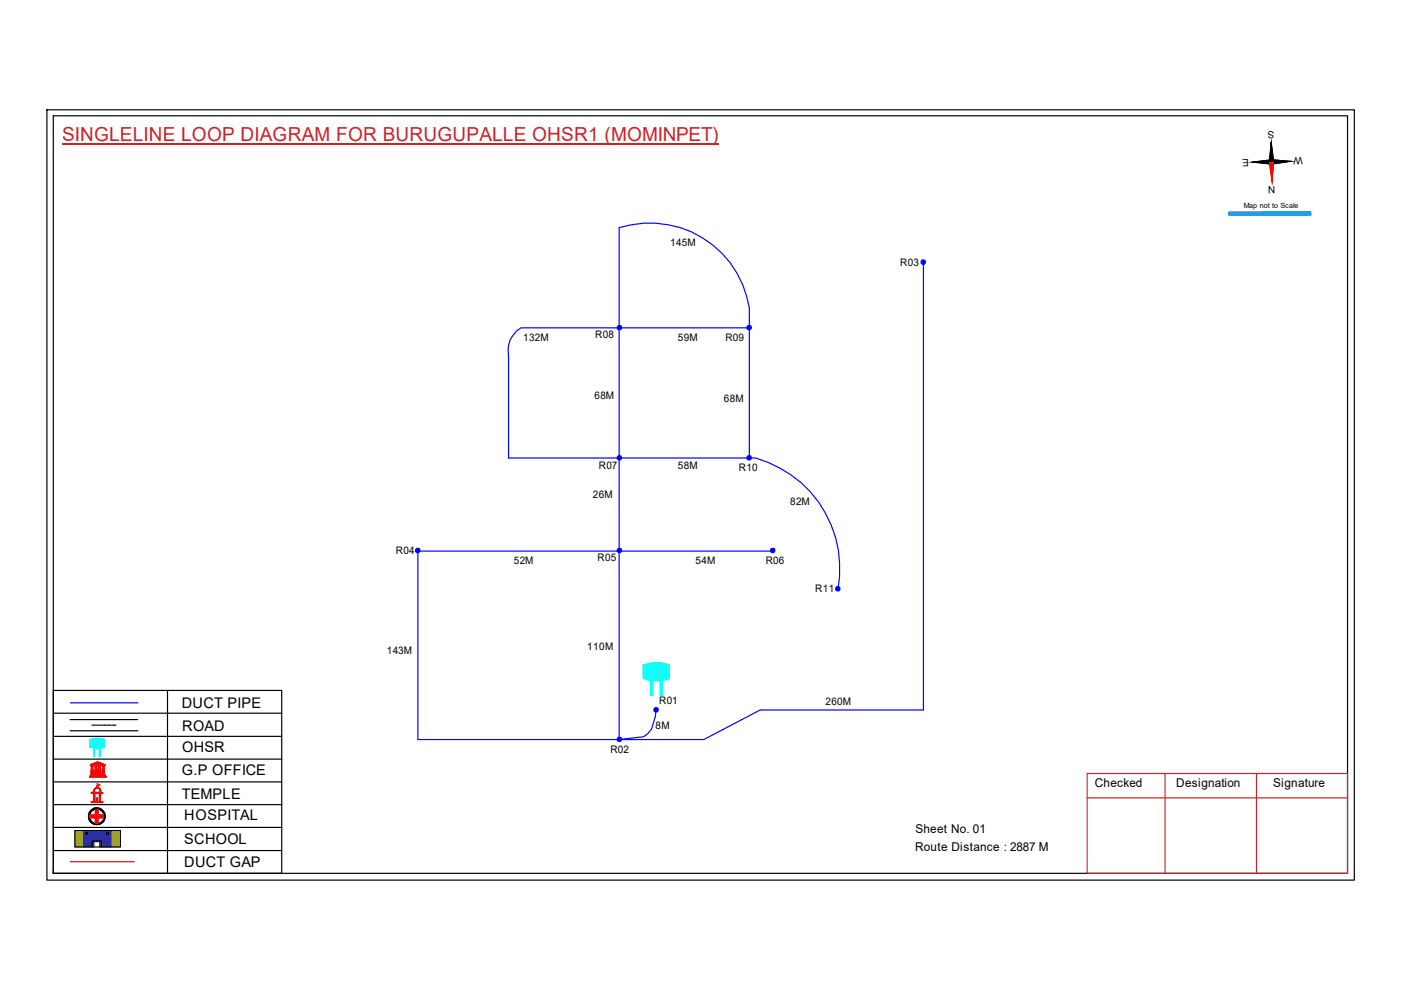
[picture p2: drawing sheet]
<svg xmlns="http://www.w3.org/2000/svg" width="297mm" height="210mm" viewBox="0 0 297 210" stroke-linecap="round" stroke-linejoin="round" font-family="sans-serif">
<path d="M11.3 151.2h48.4M11.3 156.1h48.4M14.9 152.6h14.3M14.9 154.9h14.3M35.5 146.4v38.8M11.3 175.4h48.4M11.3 161h48.4M11.3 165.8h48.4M11.3 170.6h48.4M11.3 180.3h48.4" fill="none" stroke="#000" stroke-width=".25"/>
<path d="M21 158.6h.3v1.8h-.3z" fill-rule="evenodd" fill="#0ffffc"/>
<path d="M21 158.6h.3v1.8h-.3z" fill="none" stroke="#0ffffc" stroke-width=".21"/>
<path d="M19.9 158.6h.2v1.8h-.2z" fill-rule="evenodd" fill="#0ffffc"/>
<path d="M19 156.9l1.6-.4 1.5 .3v1.6l-1.5 .3-1.6-.4zM19.9 158.6h.2v1.8h-.2z" fill="none" stroke="#0ffffc" stroke-width=".21"/>
<path d="M19 156.8a4 4 0 0 1 3.1 0v1.7a5.6 5.6 0 0 1-3 0z" fill-rule="evenodd" fill="#0ffffc"/>
<path d="M19 156.8a4 4 0 0 1 3.1 0v1.7a5.6 5.6 0 0 1-3 0z" fill="none" stroke="#0ffffc" stroke-width=".21"/>
<path d="M19 164.6h3.5v.2h-3.5zM19.2 164.3h3.1v.2h-3.1zM19.2 162.1l1.5-.6 1.6 .7zM19.3 162.4l.6-.1-.2 .1 .1 1.7h-.5l.1-1.7zM19.3 164.2h2.8v.1h-2.8zM19.5 162.1l1.2-.5 1.3 .5zM20.1 162.3h.5v1.8h-.5zM20.7 161.7l.2 .1-.2 .3zM20.9 162.3h.5v1.8h-.5zM21.6 162.3l.6 .1h-.1v1.7h-.4l.1-1.7z" fill="none" stroke="#f00" stroke-width=".21"/>
<path d="M21.6 162.3h.5v1.8h-.5z" fill-rule="evenodd" fill="#f00"/>
<path d="M21.6 162.3h.5v1.8h-.5z" fill="none" stroke="#f00" stroke-width=".21"/>
<path d="M20.9 162.3h.5v1.8h-.5z" fill-rule="evenodd" fill="#f00"/>
<path d="M20.9 162.3h.5v1.8h-.5z" fill="none" stroke="#f00" stroke-width=".21"/>
<path d="M20.1 162.3h.5v1.8h-.5z" fill-rule="evenodd" fill="#f00"/>
<path d="M20.1 162.3h.5v1.8h-.5z" fill="none" stroke="#f00" stroke-width=".21"/>
<path d="M19.3 162.3h.5v1.8h-.5z" fill-rule="evenodd" fill="#f00"/>
<path d="M19.3 162.3h.5v1.8h-.5z" fill="none" stroke="#f00" stroke-width=".21"/>
<path d="M20.6 161.7h.4v.4h-.4z" fill-rule="evenodd" fill="#f00"/>
<path d="M19 164.6h3.6v.2h-3.6zM19 164.7h3.6M19.2 164.3h3.1v.2h-3.1zM19.2 164.4h3.1M19.3 164.2h2.8v.1h-2.8zM19.3 164.3h2.8M20.6 161.7h.4v.4h-.4z" fill="none" stroke="#f00" stroke-width=".21"/>
<path d="M19.2 162.1l1-.4a.94 .94 0 0 1 1.1 0l1 .4v.2h-3.1zM19.9 162.1h.7l-.1-.3zM21 161.8l-.1 .3h.7z" fill-rule="evenodd" fill="#f00"/>
<path d="M19.2 162.1l1-.4a.94 .94 0 0 1 1.1 0l1 .4v.2h-3.1zM19.9 162.1l.6-.3 .1 .3zM20.1 168.1h1l-.1 1.9-.9-.1zM20.1 167.2a.73 .73 0 0 1 .9-.2 .73 .73 0 0 1 .4 .9v.2h.4v.1h-.5v1.7l.5 .1v.2l-2.5-.1v-.2h.6v-1.8h-.5v-.1h.5v-.4zM20.1 167.3a.55 .55 0 0 1 1 0l.2 .8-1.4-.1zM20.5 169.2l.1 .6zM20.6 166.5l.1 .5zM21 161.8l.6 .3h-.7z" fill="none" stroke="#f00" stroke-width=".21"/>
<path d="M20.6 166.2l.6 .3-.5 .3z" fill="none" stroke="#e66000" stroke-width=".21"/>
<path d="M20 167.2a.8 .8 0 0 1 1.4 .3v.5l.4 .1v.1l-.5 .1v1.5l.1 .2h.4v.2h-2.5v-.3l.6-.1v-1.6h-.6v-.2h.5zM20.1 167.4l-.2 .6h1.3l-.1-.6-.2-.3h-.5zM20.1 168.3v1.6h.9v-1.7zM20.4 169.2h.3l-.1 .7h-.2z" fill-rule="evenodd" fill="#f00"/>
<path d="M20 167.2a.8 .8 0 0 1 1.4 .3v.5l.4 .1v.1l-.5 .1v1.5l.1 .2h.4v.2h-2.5v-.3l.6-.1v-1.6h-.6v-.2h.5zM20.1 167.4l.3-.3h.5l.2 .3 .1 .6h-1.3zM20.1 168.3l.9-.1v1.7h-.9zM20.4 169.2h.3l-.1 .7h-.2z" fill="none" stroke="#f00" stroke-width=".21"/>
<path d="M20.6 166.5v.5z" fill="#f00"/>
<path d="M20.6 166.5v.5z" fill="none" stroke="#f00" stroke-width=".21"/>
<path d="M20.6 166.5v.5z" fill="#f00"/>
<path d="M20.6 166.5v.5z" fill="none" stroke="#f00" stroke-width=".21"/>
<path d="M20.6 166.5v.5z" fill="#f00"/>
<path d="M20.6 166.5v.5zM20.6 166.5v.5" fill="none" stroke="#f00" stroke-width=".21"/>
<path d="M20.7 166.8l-.1 .2z" fill="#f00"/>
<path d="M20.7 166.8l-.1 .2z" fill="none" stroke="#f00" stroke-width=".21"/>
<path d="M20.7 166.8v.2z" fill="#f00"/>
<path d="M20.7 166.8v.2z" fill="none" stroke="#f00" stroke-width=".21"/>
<path d="M20.6 167h.1z" fill="#f00"/>
<path d="M20.6 167h.1z" fill="none" stroke="#f00" stroke-width=".21"/>
<path d="M20.6 167h.1z" fill="#f00"/>
<path d="M20.6 167h.1z" fill="none" stroke="#f00" stroke-width=".21"/>
<path d="M20.6 166.2l.6 .3-.6 .3z" fill-rule="evenodd" fill="#e66000"/>
<path d="M20.6 166.2l.6 .3-.6 .3z" fill="none" stroke="#e66000" stroke-width=".21"/>
<path d="M11.3 146.4h48.4v38.8h-48.4zM19.5 153.8h.4M20 153.8h.3M20.4 153.8h.4M21 153.8h.2M21.4 153.8h.3M21.9 153.8h.3M22.3 153.8h.3M22.8 153.8h.4M23.2 153.8h.4M23.7 153.8h.4M24.2 153.8h.4" fill="none" stroke="#000" stroke-width=".25"/>
<path d="M14.9 149h14.3" fill="none" stroke="#00f" stroke-width=".25"/>
<g fill="none" stroke="#000" stroke-width=".21">
<path d="M19.3 172a1.38 1.38 0 0 1 2.4 .2 1.49 1.49 0 0 1-.8 2.4 1.59 1.59 0 0 1-1.7-.8 1.59 1.59 0 0 1 .1-1.8z"/>
<circle cx="20.5" cy="173" r="1.81"/>
<circle cx="20.5" cy="173.1" r="1.78"/>
<circle cx="20.5" cy="173.1" r="1.59"/>
</g>
<path d="M18.7 173a1.81 1.81 0 0 1 3.6 0 1.81 1.81 0 0 1-3.6 0zM19.3 172a1.55 1.55 0 0 0 .2 2.2 1.55 1.55 0 0 0 2.2-.1 1.55 1.55 0 0 0-.2-2.2l-.4-.2a1.37 1.37 0 0 0-1.8 .3z" fill-rule="evenodd" fill="#000"/>
<path d="M19.1 172.8h1.2v-1.1h.5v1.1h1.1v.6h-1.1v1.1h-.5v-1.1h-1.2z" fill="none" stroke="#f00" stroke-width=".25"/>
<path d="M19.1 172.8h1.1v-1.1h.6v1.1h1.1v.6h-1.1v1.1h-.6v-1.1h-1.1z" fill-rule="evenodd" fill="#f00"/>
<path d="M19.1 172.8h1.1v-1.1h.6v1.1h1.1v.6h-1.1v1.1h-.6v-1.1h-1.1z" fill="none" stroke="#f00" stroke-width=".21"/>
<path d="M14.9 182.7h13.6" fill="none" stroke="#f00" stroke-width=".25"/>
<path d="M15.9 176.1h1.9v3.5h-1.9zM23.6 176.1h1.9v3.5h-1.9z" fill-rule="evenodd" fill="#c8c92d"/>
<path d="M15.9 176.1h1.9v3.5h-1.9zM23.6 176.1h1.9v3.5h-1.9z" fill="none" stroke="#c8c92d" stroke-width=".21"/>
<path d="M17.7 176.1h5.9v3.5h-2.5v-1.1h-1.2v1.1h-2.2zM18.2 176.5v.4h.3v-.4zM22.6 176.5v.4h.4v-.4z" fill-rule="evenodd" fill="#293189"/>
<path d="M17.7 176.1h5.9v3.5h-2.5v-1.1h-1.2v1.1h-2.2zM18.2 176.5h.3v.4h-.3zM22.6 176.5h.4v.4h-.4z" fill="none" stroke="#293189" stroke-width=".21"/>
<path d="M9.9 23.3h277.2v163.3h-277.2zM11.3 24.6h274.4v160.6h-274.4zM269.5 30.2l.2 8.2M15.9 176.1h9.6v3.5h-9.6zM18.2 176.5h.4v.4h-.4zM19.5 179.6v-1.3h2v1.3M22.6 176.5h.5v.4h-.5zM11.3 184.8v.4" fill="none" stroke="#000" stroke-width=".25"/>
<path d="M13.2 30.4h139.2M230.5 164h55.2v21.2h-55.2zM230.5 169.2h55.2M247 164v21.2M266.4 164v21.2" fill="none" stroke="#cd2027" stroke-width=".25"/>
<path d="M269.6 33.9l4.1 .3-4.1 .6zM265.6 34.4l4-.5v.9z" fill="#000"/>
<path d="M265.6 34.4l4-.5v.9zM269.6 33.9l4.1 .3-4.1 .6z" fill="none" stroke="#000" stroke-width=".21"/>
<path d="M269.1 34.3h.9l-.3 4.1z" fill="#f00"/>
<path d="M269.1 34.3h.9l-.3 4.1z" fill="none" stroke="#f00" stroke-width=".21"/>
<path d="M269.6 33.9l4.1 .3-4.1 .6zM265.6 34.4l4-.5v.9zM269.5 30.2l.5 4.1h-.9z" fill="#000"/>
<path d="M265.6 34.4l4-.5v.9zM269.5 30.2l.5 4.1h-.9zM269.6 33.9l4.1 .3-4.1 .6z" fill="none" stroke="#000" stroke-width=".21"/>
<path d="M269.5 30.2l.2 8.2" fill="none" stroke="#000" stroke-width=".25"/>
<path d="M269.1 34.3h.9l-.3 4.1z" fill="#f00"/>
<path d="M269.1 34.3h.9l-.3 4.1z" fill="none" stroke="#f00" stroke-width=".21"/>
<path d="M269.5 30.2l.5 4.1h-.9z" fill="#000"/>
<path d="M269.5 30.2l.5 4.1h-.9z" fill="none" stroke="#000" stroke-width=".21"/>
<path d="M269.6 34.3l.1 4.1" fill="none" stroke="#f00" stroke-width=".25"/>
<path d="M269.5 30.2l.1 4.1" fill="none" stroke="#000" stroke-width=".25"/>
<path d="M260.6 45h17.2v.6h-17.2z" fill-rule="evenodd" fill="#0093dd"/>
<path d="M260.6 45h17.2v.6h-17.2z" fill="none" stroke="#0093dd" stroke-width=".21"/>
<path d="M260.6 45h17.3v.6h-17.3z" fill="none" stroke="#0093dd" stroke-width=".25"/>
<path d="M195.8 55.6v94.9h-34.6l-12 6.3h-60.6v-40h75.3M158.9 69.5h-48.5a5.5 5.5 0 0 0-2.6 6v21.6h52.4a24.3 24.3 0 0 1 17.5 27.9M158.9 97.1v-31.8a21.4 21.4 0 0 0-27.6-17v108.5l5.1-.6 .9-.6 .8-1 .9-2.8 .1-1.2" fill="none" stroke="#00f" stroke-width=".25"/>
<circle cx="139.1" cy="150.5" r=".49" fill="#00f"/>
<circle cx="139.1" cy="150.5" r=".49" fill="none" stroke="#00f" stroke-width=".21"/>
<circle cx="131.3" cy="156.7" r=".49" fill="#00f"/>
<circle cx="131.3" cy="156.7" r=".49" fill="none" stroke="#00f" stroke-width=".21"/>
<circle cx="195.8" cy="55.5" r=".49" fill="#00f"/>
<circle cx="195.8" cy="55.5" r=".49" fill="none" stroke="#00f" stroke-width=".21"/>
<circle cx="88.6" cy="116.7" r=".49" fill="#00f"/>
<circle cx="88.6" cy="116.7" r=".49" fill="none" stroke="#00f" stroke-width=".21"/>
<circle cx="131.3" cy="116.7" r=".49" fill="#00f"/>
<circle cx="131.3" cy="116.7" r=".49" fill="none" stroke="#00f" stroke-width=".21"/>
<circle cx="163.8" cy="116.7" r=".49" fill="#00f"/>
<circle cx="163.8" cy="116.7" r=".49" fill="none" stroke="#00f" stroke-width=".21"/>
<circle cx="131.3" cy="97" r=".49" fill="#00f"/>
<circle cx="131.3" cy="97" r=".49" fill="none" stroke="#00f" stroke-width=".21"/>
<circle cx="131.3" cy="69.4" r=".49" fill="#00f"/>
<circle cx="131.3" cy="69.4" r=".49" fill="none" stroke="#00f" stroke-width=".21"/>
<circle cx="158.9" cy="69.4" r=".49" fill="#00f"/>
<circle cx="158.9" cy="69.4" r=".49" fill="none" stroke="#00f" stroke-width=".21"/>
<circle cx="158.9" cy="97" r=".49" fill="#00f"/>
<circle cx="158.9" cy="97" r=".49" fill="none" stroke="#00f" stroke-width=".21"/>
<circle cx="177.6" cy="124.8" r=".49" fill="#00f"/>
<circle cx="177.6" cy="124.8" r=".49" fill="none" stroke="#00f" stroke-width=".21"/>
<path d="M139.9 144.2h.6v3.3h-.6z" fill-rule="evenodd" fill="#0ffffc"/>
<path d="M139.9 144.2h.6v3.3h-.6z" fill="none" stroke="#0ffffc" stroke-width=".21"/>
<path d="M137.9 144.2h.5v3.3h-.5z" fill-rule="evenodd" fill="#0ffffc"/>
<path d="M136.4 141.1a7.1 7.1 0 0 1 5.5 0v2.7a7.9 7.9 0 0 1-5.5 0zM137.9 144.2h.5v3.3h-.5z" fill="none" stroke="#0ffffc" stroke-width=".21"/>
<path d="M136.4 141a7.5 7.5 0 0 1 5.5 0v2.8a7.7 7.7 0 0 1-5.5 0z" fill-rule="evenodd" fill="#0ffffc"/>
<path d="M136.4 141a7.5 7.5 0 0 1 5.5 0v2.8a7.7 7.7 0 0 1-5.5 0z" fill="none" stroke="#0ffffc" stroke-width=".21"/>
<text font-size="4.1" fill="#cd2027" x="13.2" y="29.9">SINGLELINE LOOP DIAGRAM FOR BURUGUPALLE OHSR1 (MOMINPET)</text>
<g font-size="3.1">
<text x="38.6" y="150">DUCT PIPE</text>
<text x="38.6" y="154.9">ROAD</text>
<text x="38.6" y="159.5">OHSR</text>
<text x="38.6" y="164.3">G.P OFFICE</text>
<text x="38.6" y="169.3">TEMPLE</text>
<text x="39.1" y="173.9">HOSPITAL</text>
<text x="39.1" y="179">SCHOOL</text>
<text x="39.1" y="183.8">DUCT GAP</text>
</g>
<g font-size="2.6">
<text x="232.1" y="167">Checked</text>
<text x="249.4" y="167">Designation</text>
<text x="270" y="167">Signature</text>
<text x="194.1" y="176.6">Sheet No. 01</text>
<text x="194" y="180.3">Route Distance : 2887 M</text>
</g>
<g font-size="2.2">
<text x="142.1" y="52.1">145M</text>
<text x="190.9" y="56.4">R03</text>
<text x="126.2" y="71.6">R08</text>
<text x="111" y="72.4">132M</text>
<text x="143.7" y="72.4">59M</text>
<text x="153.8" y="72.2">R09</text>
<text x="126" y="84.7">68M</text>
<text x="153.5" y="85.3">68M</text>
<text x="127" y="99.4">R07</text>
<text x="143.7" y="99.4">58M</text>
<text x="156.7" y="99.9">R10</text>
<text x="125.7" y="105.5">26M</text>
<text x="167.5" y="107.1">82M</text>
<text x="83.9" y="117.4">R04</text>
<text x="108.9" y="119.6">52M</text>
<text x="126.7" y="119">R05</text>
<text x="147.4" y="119.5">54M</text>
<text x="162.3" y="119.6">R06</text>
<text x="172.8" y="125.5">R11</text>
<text x="124.5" y="137.8">110M</text>
<text x="82" y="138.6">143M</text>
<text x="139.7" y="149.2">R01</text>
<text x="175" y="149.5">260M</text>
<text x="139" y="154.5">8M</text>
<text x="129.4" y="159.6">R02</text>
</g>
<g font-size="2.1">
<text x="270.1" y="27.8" transform="rotate(179 270.1 27.8)">S</text>
<text x="264.8" y="33.6" transform="rotate(179 264.8 33.6)">E</text>
<text x="276.2" y="33.4" transform="rotate(179 276.2 33.4)">W</text>
<text x="270.4" y="39.4" transform="rotate(179 270.4 39.4)">N</text>
</g>
<text font-size="1.5" x="263.7" y="44.2">Map not to Scale</text>
</svg>
